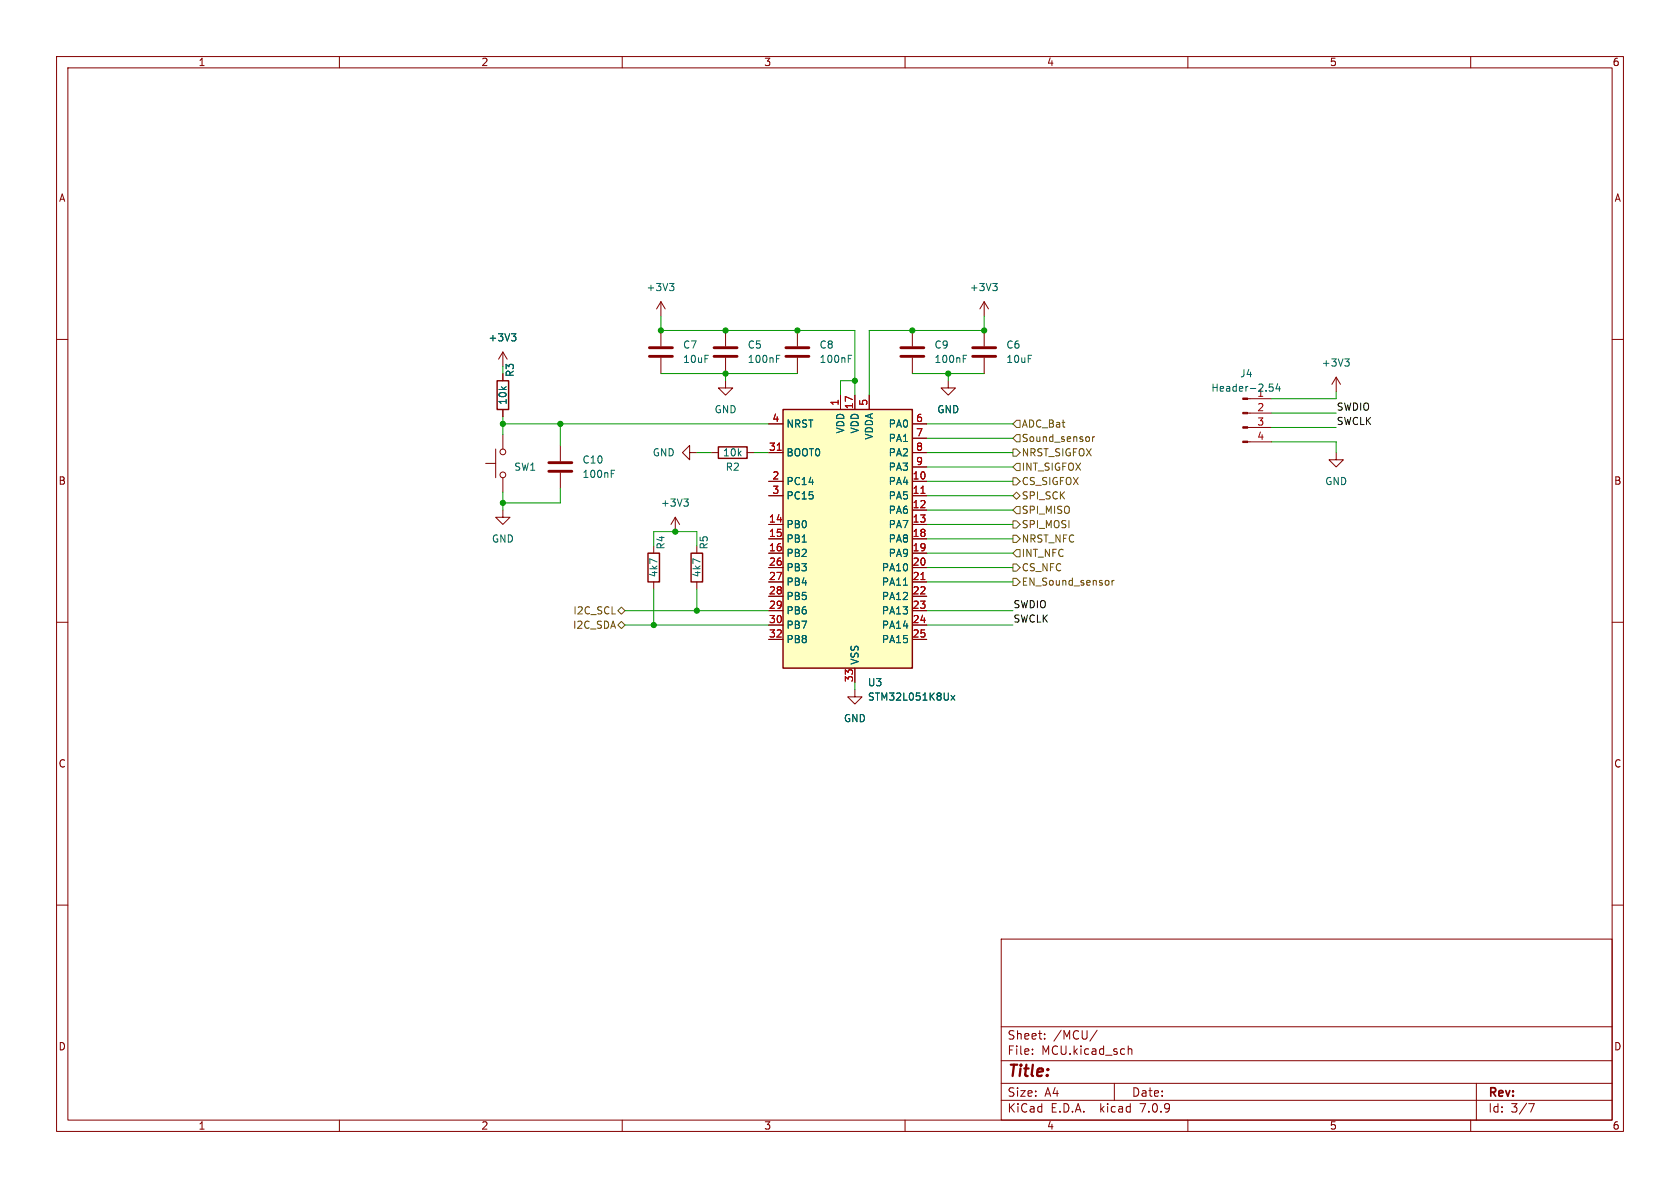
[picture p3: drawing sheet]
<svg xmlns="http://www.w3.org/2000/svg" width="297mm" height="210mm" viewBox="0 0 297 210" stroke-linecap="round" stroke-linejoin="round" font-family="sans-serif">
<g fill="none" stroke="#840000" stroke-width=".18">
<path d="M10 10h277v190h-277zM12 12h273v186h-273zM60 10v2M110 10v2M160 10v2M210 10v2M260 10v2M10 60h2M116.8 53.3v2.6M116.8 58.4v2.8M116.8 53.3l-.7 1.3M116.8 53.3l.8 1.3"/>
<path d="M128.3 58.4v2.8M141 58.4v2.8M161.3 58.4v2.8M174 53.3l-.8 1.3M174 53.3v2.6M174 58.4v2.8M174 53.3l.8 1.3M285 60h2M87.6 79.4v5.1M88.9 62.2v2.6M88.9 66v1.3M88.9 72.4v1.3"/>
<path d="M88.9 76.8v2.6M88.9 62.2l-.8 1.3M88.9 62.2l.8 1.3M99.1 78.7v2.8M116.8 63.2v2.8M128.3 67.3v1.3h1.2l-1.2 1.3-1.3-1.3h1.3M128.3 63.2v2.8M135.9 74.9h2.5M141 63.2v2.8M148.6 69.9v2.5M151.1 69.9v2.5M153.7 69.9v2.5"/>
<path d="M161.3 63.2v2.8M161.3 74.9h2.5M161.3 77.5h2.5M167.6 67.3v1.3h1.3l-1.3 1.3-1.2-1.3h1.2M174 63.2v2.8M220.6 78.1h4.2M220.6 75.6h4.2M220.6 73h4.2M220.6 70.5h4.2M236.2 66.7l-.7 1.2M236.2 66.7v2.5M236.2 66.7l.8 1.2"/>
<path d="M85.9 81.9h1.7M88.9 90.2v1.2h1.3l-1.3 1.3-1.3-1.3h1.3M88.9 84.5v2.5M99.1 83.6v2.8M115.6 96.5v1.3M119.4 91.4l-.8 1.3M119.4 91.4v2.6M119.4 91.4l.7 1.3M121.9 80v-1.3l-1.3 1.3 1.3 1.3v-1.3h1.3M123.2 96.5v1.3M125.7 80h1.3M132.1 80h1.2"/>
<path d="M135.9 80h2.5M135.9 85.1h2.5M135.9 87.6h2.5M135.9 92.7h2.5M135.9 95.3h2.5M135.9 97.8h2.5M161.3 80h2.5M161.3 85.1h2.5M161.3 87.6h2.5M161.3 90.2h2.5M161.3 92.7h2.5M161.3 95.3h2.5"/>
<path d="M161.3 97.8h2.5M161.3 82.6h2.5M236.2 80v1.3h1.3l-1.3 1.3-1.3-1.3h1.3M10 110h2M115.6 102.9v1.2M123.2 102.9v1.2M135.9 100.3h2.5M135.9 102.9h2.5M135.9 105.4h2.5M135.9 108h2.5M135.9 110.5h2.5M135.9 113h2.5"/>
<path d="M151.1 118.1v2.6M161.3 100.3h2.5M161.3 102.9h2.5M161.3 105.4h2.5M161.3 108h2.5M161.3 110.5h2.5M161.3 113h2.5M285 110h2M151.1 121.9v1.3h1.3l-1.3 1.3-1.2-1.3h1.2M10 160h2M285 160h2M177 166h108v32h-108z"/>
<path d="M60 198v2M110 198v2M160 198v2M177 194.5h108M177 191.5h108M177 187.5h108M177 181.5h108M182.5 186.3v.1M182.5 185.5v.1M184.7 183.6v.1M184.7 182.8v.1M194 182.1l-1.3 2"/>
<path d="M197 191.5v3M199.5 184.9v1.5M199.5 185.5l.2-.1 .3 .1 .1 .9M210 198v2M260 198v2M261 191.5v6.5M270.2 195.1h1l-.6 1.5"/>
<circle cx="88.9" cy="79.9" r=".51"/>
<circle cx="88.9" cy="83.9" r=".51"/>
</g>
<path d="M87.9 67.3h2v5.1h-2zM127 79h5.1v2h-5.1zM138.4 72.4h22.9v45.7h-22.9zM114.6 97.8h2v5.1h-2zM122.2 97.8h2v5.1h-2z" fill="none" stroke="#840000" stroke-width=".25"/>
<path d="M114.8 63h4.1M114.8 61.5h4.1M126.2 63h4.1M126.2 61.5h4.1M138.9 63h4.1M138.9 61.5h4.1M159.3 63h4M159.3 61.5h4M172 63h4M172 61.5h4M97 81.8h4.1M97 83.3h4.1" fill="none" stroke="#840000" stroke-width=".51"/>
<g fill="none" stroke="#006464" stroke-width=".18">
<path d="M90.4 59h.8l-.4 .5M91 59.5l.2 .2v.3l-.2 .3M118.4 50.1h.7l-.4 .5M118.9 50.6l.2 .2v.3l-.2 .3M175.5 50.1h.8l-.4 .5M176 50.6l.3 .2v.3l-.3 .3M137.3 63.4h.4M137.3 62.8h.6M150 63.4h.4M150 62.8h.6M170.3 63.4h.4M170.3 62.8h.6"/>
<path d="M224.4 67.9h.6M224.4 68.4h.5l.2 .2-.1 .5h-.6M225.9 67.8l-.3 .9h.8M226.2 68.3v.9M237.7 63.4h.8l-.4 .5M238.3 63.9l.2 .3v.3l-.2 .2M108.1 83.7h.4M108.1 83.1h.6M120.9 88.2h.8l-.4 .5M121.4 88.7l.3 .2v.3l-.3 .3M159.7 103.4h.7M168.1 122.9l.7 .9"/>
<path d="M168.8 122.9l-.7 .9"/>
</g>
<path d="M138.4 72.4h22.9v45.7h-22.9z" fill="#ffffc2" stroke="#ffffc2" stroke-width=".18"/>
<path d="M137.4 79.6h.7M162.8 87.2h.7M162.8 102.5h.7" fill="none" stroke="#a90000" stroke-width=".18"/>
<g fill="#840000" stroke="#840000" stroke-width=".18">
<path d="M219.7 78h.9v.2h-.9z"/>
<path d="M219.7 75.4h.9v.3h-.9z"/>
<path d="M219.7 72.9h.9v.3h-.9z"/>
<path d="M219.7 70.4h.9v.2h-.9z"/>
</g>
<g fill="none" stroke="#725600" stroke-width=".18">
<path d="M179.1 79.4h.6l.6 .6-.6 .6h-.6zM179.7 76.8h.6v1.3h-.6l-.6-.6zM179.7 74.3h.6v1.3h-.6l-.6-.7zM192.5 77.3v.6M193.1 77.2v.8M193.5 77.2l-.4 .2M179.1 84.5h.6l.6 .6-.6 .6h-.6zM179.1 87.6l.6-.6 .6 .6-.6 .7zM179.1 94.6h.6l.6 .7-.6 .6h-.6zM179.1 92.1h.6l.6 .6-.6 .6h-.6zM179.1 99.7h.6l.6 .6-.6 .7h-.6zM179.7 81.9h.6v1.3h-.6l-.6-.6z"/>
<path d="M179.7 97.2h.6v1.2h-.6l-.6-.6zM179.7 89.5h.6v1.3h-.6l-.6-.6zM109.2 110.5l.7-.6 .6 .6-.6 .6zM109.2 108l.7-.7 .6 .7-.6 .6zM179.1 102.2h.6l.6 .7-.6 .6h-.6zM196 102.7v.6M196.6 102.6v.8M197 102.6l-.4 .2"/>
</g>
<g fill="none" stroke="#009600" stroke-width=".18">
<path d="M116.8 55.9v2.5h34.3v11.5M174 55.9v2.5h-20.3v11.5M88.9 74.9h47M88.9 64.8v1.2M88.9 73.7v3.1M99.1 74.9v3.8M116.8 66h24.2M128.3 66v1.3M151.1 67.3h-2.5v2.6M161.3 66h12.7M163.8 74.9h15.3M163.8 77.5h15.3"/>
<path d="M167.6 66v1.3M224.8 75.6h11.4M224.8 73h11.4M224.8 78.1h11.4v1.9M236.2 69.2v1.3h-11.4M88.9 87v3.2M99.1 86.4v2.5h-10.2M115.6 96.5v-2.5h7.6v2.5M123.2 80h2.5M133.3 80h2.6M163.8 82.6h15.3M163.8 85.1h15.3"/>
<path d="M163.8 80h15.3M163.8 90.2h15.3M163.8 87.6h15.3M163.8 92.7h15.3M163.8 95.3h15.3M163.8 97.8h15.3M110.5 110.5h25.4M110.5 108h25.4M115.6 104.1v6.4M123.2 104.1v3.9M163.8 110.5h15.3M163.8 108h15.3"/>
<path d="M163.8 102.9h15.3M163.8 100.3h15.3M151.1 120.7v1.2"/>
</g>
<g fill="#009600" stroke="#009600" stroke-width=".18">
<circle cx="128.3" cy="58.4" r=".46"/>
<circle cx="141" cy="58.4" r=".46"/>
<circle cx="128.3" cy="66" r=".46"/>
<circle cx="174" cy="58.4" r=".46"/>
<circle cx="167.6" cy="66" r=".46"/>
<circle cx="161.3" cy="58.4" r=".46"/>
<circle cx="151.1" cy="67.3" r=".46"/>
<circle cx="88.9" cy="88.9" r=".46"/>
<circle cx="99.1" cy="74.9" r=".46"/>
<circle cx="88.9" cy="74.9" r=".46"/>
<circle cx="116.8" cy="58.4" r=".46"/>
<circle cx="115.6" cy="110.5" r=".46"/>
<circle cx="123.2" cy="108" r=".46"/>
<circle cx="119.4" cy="94" r=".46"/>
</g>
<text font-size="2.8" fill="#840000" x="178" y="190.9">Title:</text>
<g font-size="2.1" fill="#840000">
<text x="178" y="184">Sheet:</text>
<text x="186.2" y="184">/MCU/</text>
<text x="178" y="186.7">File:</text>
<text x="184.1" y="186.7">MCU.kicad_sch</text>
<text x="178" y="196.9">KiCad</text>
<text x="178" y="194.1">Size:</text>
<text x="184.7" y="194.1">A4</text>
<text x="185.7" y="196.9">E.D.A.</text>
<text x="194.6" y="196.9">kicad</text>
<text x="200" y="194.1">Date:</text>
<text x="201.8" y="196.9">7.0.9</text>
<text x="263" y="194.3">Rev:</text>
<text x="263" y="196.9">Id:</text>
<text x="267.1" y="196.9">3/7</text>
</g>
<g font-size="1.8" fill="#840000">
<text x="35" y="11.9">1</text>
<text x="85" y="11.9">2</text>
<text x="135" y="11.9">3</text>
<text x="185" y="11.9">4</text>
<text x="235" y="11.9">5</text>
<text x="285" y="11.9">6</text>
<text x="10.3" y="35.9">A</text>
<text x="285.3" y="35.9">A</text>
<text x="10.3" y="85.9">B</text>
<text x="285.3" y="85.9">B</text>
<text x="10.3" y="135.9">C</text>
<text x="285.3" y="135.9">C</text>
<text x="10.3" y="185.9">D</text>
<text x="285.3" y="185.9">D</text>
<text x="35" y="199.9">1</text>
<text x="85" y="199.9">2</text>
<text x="135" y="199.9">3</text>
<text x="185" y="199.9">4</text>
<text x="235" y="199.9">5</text>
<text x="285" y="199.9">6</text>
</g>
<g font-size="1.8" fill="#006464">
<text x="114.2" y="51.7">+3V3</text>
<text x="171.3" y="51.7">+3V3</text>
<text x="86.3" y="60.6">+3V3</text>
<text x="120.7" y="61.8">C7</text>
<text x="120.7" y="64.4">10uF</text>
<text x="132.1" y="61.8">C5</text>
<text x="132.1" y="64.4">100nF</text>
<text x="144.8" y="61.8">C8</text>
<text x="144.8" y="64.4">100nF</text>
<text x="165.1" y="61.8">C9</text>
<text x="165.1" y="64.4">100nF</text>
<text x="177.8" y="61.8">C6</text>
<text x="177.8" y="64.4">10uF</text>
<text x="233.6" y="65">+3V3</text>
<text x="89.8" y="71.7" transform="rotate(-90 89.8 71.7)">10k</text>
<text x="91" y="66.7" transform="rotate(-90 91 66.7)">R3</text>
<text x="214" y="69.4">Header-2.54</text>
<text x="219.2" y="66.9">J4</text>
<text x="222.2" y="70.2">1</text>
<text x="126.2" y="73.3">GND</text>
<text x="138.9" y="75.8">NRST</text>
<text x="149.5" y="76.7" transform="rotate(-90 149.5 76.7)">VDD</text>
<text x="152" y="76.7" transform="rotate(-90 152 76.7)">VDD</text>
<text x="154.5" y="77.8" transform="rotate(-90 154.5 77.8)">VDDA</text>
<text x="157" y="75.8">PA0</text>
<text x="165.6" y="73.3">GND</text>
<text x="90.8" y="83.4">SW1</text>
<text x="102.9" y="82.1">C10</text>
<text x="115.3" y="80.9">GND</text>
<text x="127.7" y="80.9">10k</text>
<text x="128.2" y="83.4">R2</text>
<text x="138.9" y="80.9">BOOT0</text>
<text x="157" y="78.3">PA1</text>
<text x="157" y="80.9">PA2</text>
<text x="157" y="83.4">PA3</text>
<text x="102.9" y="84.7">100nF</text>
<text x="116.7" y="89.8">+3V3</text>
<text x="138.9" y="86">PC14</text>
<text x="138.9" y="88.5">PC15</text>
<text x="157" y="86">PA4</text>
<text x="157" y="88.5">PA5</text>
<text x="234.2" y="86">GND</text>
<text x="138.9" y="93.6">PB0</text>
<text x="157" y="91">PA6</text>
<text x="157" y="93.6">PA7</text>
<text x="86.9" y="96.1">GND</text>
<text x="117.7" y="97.2" transform="rotate(-90 117.7 97.2)">R4</text>
<text x="125.3" y="97.2" transform="rotate(-90 125.3 97.2)">R5</text>
<text x="138.9" y="96.1">PB1</text>
<text x="138.9" y="98.7">PB2</text>
<text x="138.9" y="101.2">PB3</text>
<text x="155.8" y="101.2">PA10</text>
<text x="157" y="96.1">PA8</text>
<text x="157" y="98.7">PA9</text>
<text x="116.4" y="102.2" transform="rotate(-90 116.4 102.2)">4k7</text>
<text x="124.1" y="102.2" transform="rotate(-90 124.1 102.2)">4k7</text>
<text x="138.9" y="103.7">PB4</text>
<text x="138.9" y="106.3">PB5</text>
<text x="155.8" y="103.7">PA11</text>
<text x="155.8" y="106.3">PA12</text>
<text x="138.9" y="108.8">PB6</text>
<text x="138.9" y="111.4">PB7</text>
<text x="138.9" y="113.9">PB8</text>
<text x="155.8" y="108.8">PA13</text>
<text x="155.8" y="111.4">PA14</text>
<text x="155.8" y="113.9">PA15</text>
<text x="152" y="117.6" transform="rotate(-90 152 117.6)">VSS</text>
<text x="153.3" y="121.5">U3</text>
<text x="153.3" y="124.1">STM32L051K8Ux</text>
<text x="149.1" y="127.9">GND</text>
</g>
<g font-size="1.8" fill="#a90000">
<text x="148.3" y="71.8" transform="rotate(-90 148.3 71.8)">1</text>
<text x="153.4" y="71.8" transform="rotate(-90 153.4 71.8)">5</text>
<text x="136.5" y="74.7">4</text>
<text x="150.9" y="72.4" transform="rotate(-90 150.9 72.4)">17</text>
<text x="161.9" y="74.7">6</text>
<text x="161.9" y="77.2">7</text>
<text x="222.2" y="72.8">2</text>
<text x="222.2" y="75.3">3</text>
<text x="222.2" y="77.9">4</text>
<text x="135.8" y="79.8">31</text>
<text x="161.9" y="79.8">8</text>
<text x="161.9" y="82.3">9</text>
<text x="136.5" y="84.8">2</text>
<text x="136.5" y="87.4">3</text>
<text x="161.2" y="84.8">10</text>
<text x="161.2" y="87.4">11</text>
<text x="161.2" y="89.9">12</text>
<text x="135.8" y="92.5">14</text>
<text x="135.8" y="95">15</text>
<text x="161.2" y="92.5">13</text>
<text x="161.2" y="95">18</text>
<text x="135.8" y="97.5">16</text>
<text x="135.8" y="100.1">26</text>
<text x="161.2" y="97.5">19</text>
<text x="161.2" y="100.1">20</text>
<text x="135.8" y="102.6">27</text>
<text x="135.8" y="105.2">28</text>
<text x="135.8" y="107.7">29</text>
<text x="161.2" y="102.6">21</text>
<text x="161.2" y="105.2">22</text>
<text x="161.2" y="107.7">23</text>
<text x="135.8" y="110.2">30</text>
<text x="135.8" y="112.8">32</text>
<text x="161.2" y="110.2">24</text>
<text x="161.2" y="112.8">25</text>
<text x="150.9" y="120.7" transform="rotate(-90 150.9 120.7)">33</text>
</g>
<g font-size="1.8" fill="#725600">
<text x="180.5" y="75.8">ADC_Bat</text>
<text x="180.5" y="80.9">NRST_SIGFOX</text>
<text x="180.5" y="83.4">INT_SIGFOX</text>
<text x="180.5" y="78.3">Sound_sensor</text>
<text x="180.5" y="86">CS_SIGFOX</text>
<text x="180.5" y="88.5">SPI_SCK</text>
<text x="180.5" y="93.6">SPI_MOSI</text>
<text x="180.5" y="91">SPI_MISO</text>
<text x="180.5" y="98.7">INT_NFC</text>
<text x="180.5" y="96.1">NRST_NFC</text>
<text x="180.5" y="101.2">CS_NFC</text>
<text x="180.5" y="103.7">EN_Sound_sensor</text>
<text x="101.2" y="111.4">I2C_SDA</text>
<text x="101.3" y="108.8">I2C_SCL</text>
</g>
<g font-size="1.8" fill="#0f0f0f">
<text x="236.2" y="72.7">SWDIO</text>
<text x="236.2" y="75.2">SWCLK</text>
<text x="179.1" y="107.6">SWDIO</text>
<text x="179.1" y="110.1">SWCLK</text>
</g>
</svg>
